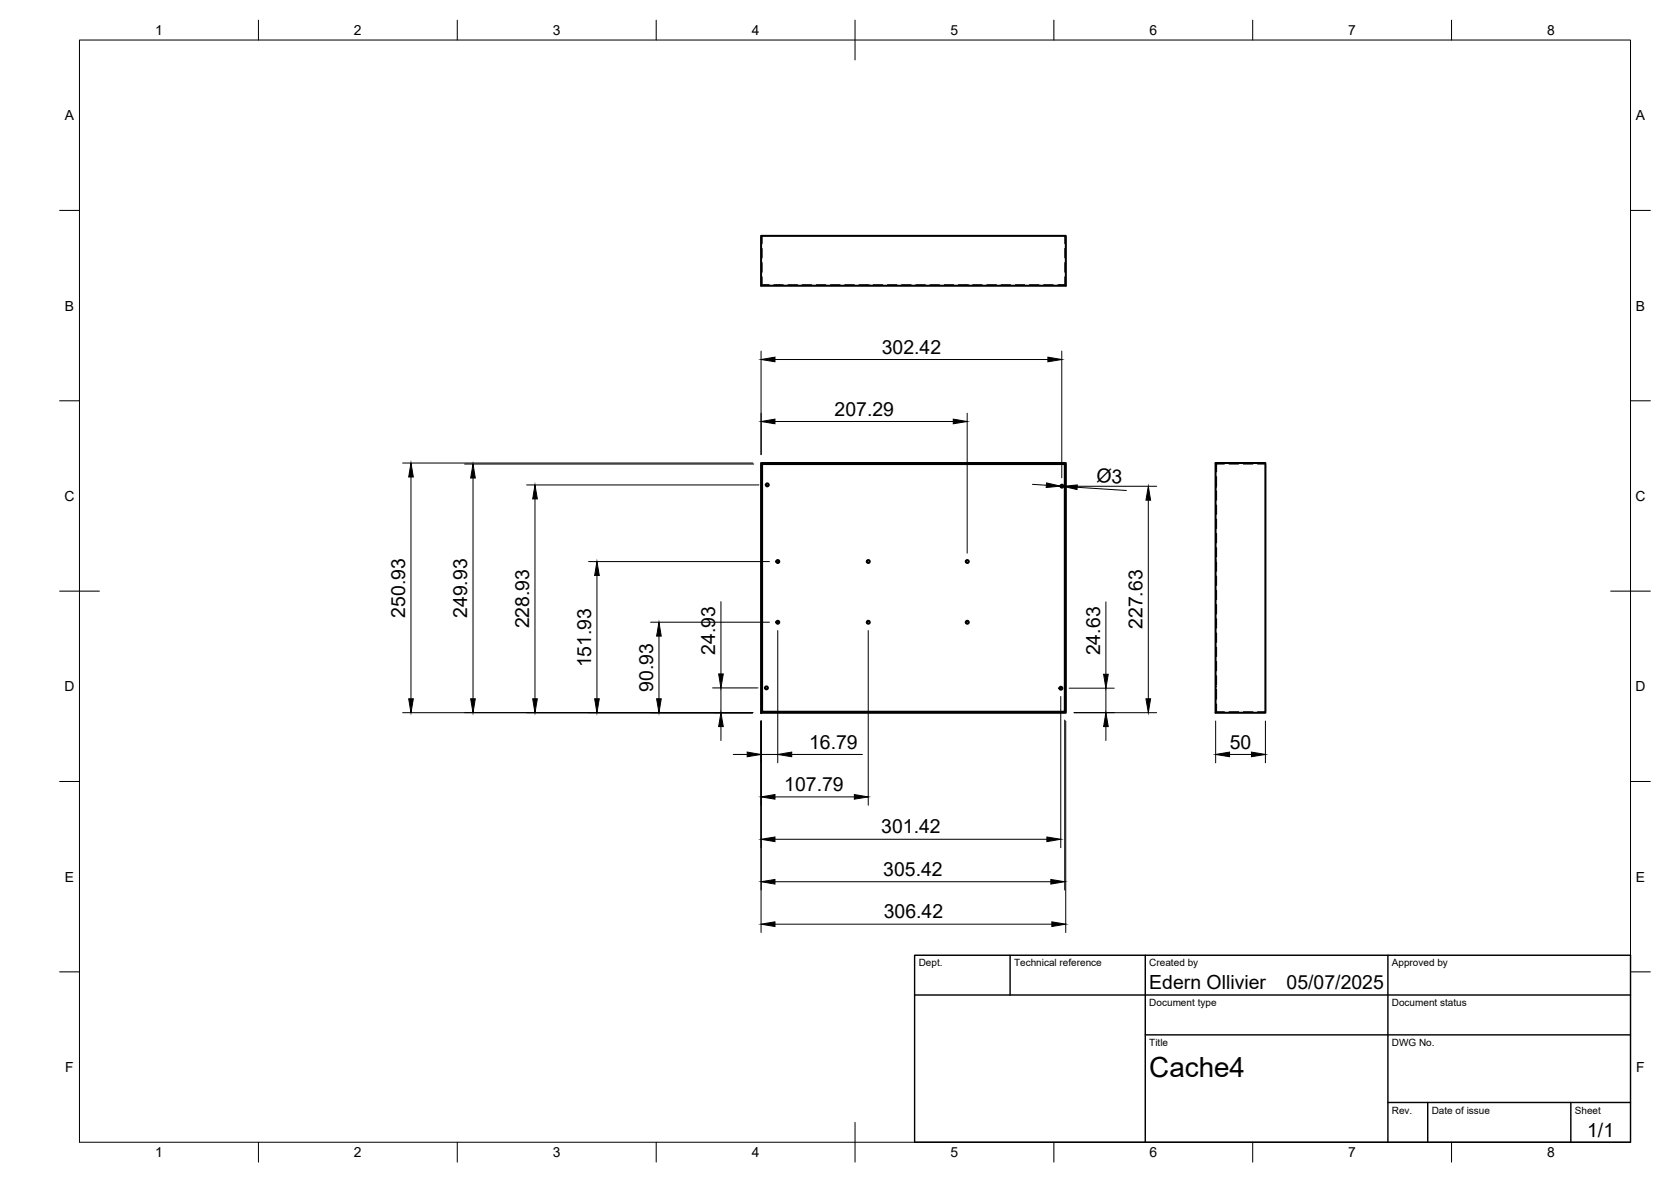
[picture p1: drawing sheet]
<svg xmlns="http://www.w3.org/2000/svg" width="420mm" height="297mm" viewBox="0 0 420 297" stroke-linecap="round" stroke-linejoin="round" font-family="sans-serif">
<!-- layer: Visible -->
<g fill="none" stroke="#000" stroke-width=".51">
<path d="M191.4 59.3h76.6v12.5h-76.6zM191.4 116.4h76.6v62.7h-76.6zM191.6 116.6h76.1v62.3h-76.1zM305.6 116.4h12.6v62.7h-12.6z"/>
<circle cx="192.9" cy="121.9" r=".37"/>
<circle cx="267" cy="122.2" r=".37"/>
<circle cx="195.6" cy="156.4" r=".37"/>
<circle cx="195.6" cy="141.1" r=".37"/>
<circle cx="218.3" cy="156.4" r=".37"/>
<circle cx="218.3" cy="141.1" r=".37"/>
<circle cx="243.2" cy="156.4" r=".37"/>
<circle cx="243.2" cy="141.1" r=".37"/>
<circle cx="192.7" cy="172.9" r=".37"/>
<circle cx="266.8" cy="172.9" r=".37"/>
</g>
<!-- layer: Hidden -->
<g fill="none" stroke="#000" stroke-width=".25">
<path d="M191.6 59.3v1.9M267.7 59.3v1.9M191.6 69.6v2h1.8M191.6 62.4v2.4M191.6 66v2.4M192.3 71.6v.2M192.5 71.6v.2M193.1 71.6v.2M193.3 71.6v.2M194.5 71.6h2.4M195.2 71.6v.2M195.9 71.6v.2"/>
<path d="M198.1 71.6h2.4M201.7 71.6h2.4M205.3 71.6h2.3M208.8 71.6h2.4M212.4 71.6h2.4M216 71.6h2.4M218 71.6v.2M218.7 71.6v.2M219.6 71.6h2.3M223.1 71.6h2.4M226.7 71.6h2.4M230.3 71.6h2.4"/>
<path d="M233.8 71.6h2.4M237.4 71.6h2.4M241 71.6h2.4M242.8 71.6v.2M243.6 71.6v.2M244.6 71.6h2.4M248.1 71.6h2.4M251.7 71.6h2.4M255.3 71.6h2.4M258.8 71.6h2.4M262.4 71.6h2.4M266.4 71.6v.2"/>
<path d="M266.6 71.6v.2M267.1 71.6v.2M267.4 71.6v.2M267.7 69.6v2h-1.7M267.7 62.4v2.4M267.7 66v2.4M305.9 119.7v2.4M307.9 116.6h-2v2M309.1 116.6h2.3M312.6 116.6h2.4M316.2 116.6h2M305.6 122.2h.3"/>
<path d="M305.6 121.5h.3M305.6 122.6h.3M305.6 121.8h.3M305.9 123.3v2.4M305.9 126.9v2.4M305.9 130.5v2.3M305.9 134v2.4M305.9 137.6v2.4M305.6 141.5h.3M305.6 140.7h.3M305.6 156.7h.3M305.6 156h.3"/>
<path d="M305.9 141.2v2.4M305.9 144.8v2.3M305.9 148.3v2.4M305.9 151.9v2.4M305.9 155.5v2.4M305.9 159.1v2.3M305.6 173.3h.3v2.4M305.6 173.3h.3M305.6 172.5h.3M305.6 172.6h.3M305.9 162.6v2.4M305.9 166.2v2.4"/>
<path d="M305.9 169.8v2.4M305.9 176.9v2h2M309.1 178.9h2.3M312.6 178.9h2.4M316.2 178.9h2"/>
</g>
<!-- layer: BORDER -->
<g fill="none" stroke="#000" stroke-width=".25">
<path d="M20 10.1h390v276.9h-390zM65 5.1v5M115 5.1v5M165 5.1v5M215 5.1v10M265 5.1v5M315 5.1v5M365 5.1v5M15 52.9h5M410 52.9h5M15 100.7h5M410 100.7h5"/>
<path d="M15 148.6h10M405 148.6h10M15 196.4h5M410 196.4h5M15 244.2h5M410 244.2h5M65 287v5M115 287v5M165 287v5M215 282.1v9.9M265 287v5M315 287v5"/>
<path d="M365 287v5"/>
</g>
<!-- layer: TITLEBLOCK -->
<path d="M230 240.1h180v46.9h-180zM230 250h180M254 240.1v9.9M288 240.1v46.9M349 240.1v46.9M288 260.1h122M349 277.1h61M359 277.1v9.9M395 277.1v9.9" fill="none" stroke="#000" stroke-width=".36"/>
<!-- layer: FD_Dimensions -->
<g fill="none" stroke="#000" stroke-width=".25">
<path d="M191.4 88.2v26.1M194.9 90.3h68.6M267 88.2v31.9M101.2 116.4h88.1M103.3 119.9v55.7M116.8 116.6h72.7M194.9 105.9h44.8M243.2 103.8v35.2M118.9 120.1v55.5M132.4 121.9h58.4M134.5 125.4v50.2M259.6 121.7l3.5 .2"/>
<path d="M266.6 122.2h.8M269.1 122.2h21.7M270.8 122.5l12.4 .8M288.7 125.7v49.9M148 141.1h45.5M150.1 144.6v31M163.6 156.4h29.9M165.7 159.9v15.7M181.3 151.2v18.2M195.6 158.5v33.2M218.3 158.5v43.9M278.1 151.3v18.1"/>
<path d="M101.2 179.1h88.1M179.2 172.9h11.4M181.3 172.9v6.2M266.7 175v38M268.8 172.9h11.4M270.1 179.1h20.7M278.1 172.9v6.2M181.3 182.6v3.5M184.4 189.6h3.5M191.4 181.2v53.1M191.4 189.6h4.2M199.1 189.6h17.8"/>
<path d="M267.7 180.9v42.8M268 181.2v53.1M278.1 182.6v3.5M305.7 181.2v10.5M309.2 189.6h5.5M318.2 181.2v10.5M194.9 210.9h68.3M194.9 200.3h19.9M194.9 232.2h69.6M194.9 221.6h69.3"/>
</g>
<g fill="#000" stroke="#000" stroke-width=".25">
<path d="M191.4 90.3l3.5-.5v1.1zM263.5 89.8l3.5 .5-3.5 .6zM103.3 116.4l.6 3.5h-1.1zM191.4 105.9l3.5-.6v1.2zM239.7 105.3l3.5 .6-3.5 .6zM118.9 116.6l.6 3.5h-1.2zM134.5 121.9l.6 3.5h-1.2zM263.1 121.4l3.5 .8-3.5 .3zM267.4 122.2l3.5-.3-.1 1.1zM288.7 122.2l.6 3.5h-1.2zM150.1 141.1l.6 3.5h-1.2zM165.7 156.4l.6 3.5h-1.2z"/>
<path d="M102.8 175.6h1.1l-.6 3.5zM118.3 175.6h1.2l-.6 3.5zM133.9 175.6h1.2l-.6 3.5zM149.5 175.6h1.2l-.6 3.5zM165.1 175.6h1.2l-.6 3.5zM180.7 169.4h1.2l-.6 3.5zM277.5 169.4h1.2l-.6 3.5zM288.1 175.6h1.2l-.6 3.5zM181.3 179.1l.6 3.5h-1.2zM187.9 189l3.5 .6-3.5 .6zM191.4 200.3l3.5-.6v1.1zM195.6 189.6l3.5-.6v1.2z"/>
<path d="M214.8 199.7l3.5 .6-3.5 .5zM278.1 179.1l.6 3.5h-1.2zM305.7 189.6l3.5-.6v1.2zM314.7 189l3.5 .6-3.5 .6zM191.4 210.9l3.5-.6v1.2zM263.2 210.3l3.5 .6-3.5 .6zM191.4 232.2l3.5-.5v1.1zM191.4 221.6l3.5-.6v1.2zM264.2 221l3.5 .6-3.5 .6zM264.5 231.7l3.5 .5-3.5 .6z"/>
</g>
<text font-size="7" x="289" y="270.6">Cache4</text>
<g font-size="4.9">
<text x="221.7" y="88.9">302.42</text>
<text x="209.8" y="104.5">207.29</text>
<text x="275.6" y="121.2" transform="rotate(4 275.6 121.2)">Ø3</text>
<text x="101.9" y="155.2" transform="rotate(-90 101.9 155.2)">250.93</text>
<text x="117.5" y="155.3" transform="rotate(-90 117.5 155.3)">249.93</text>
<text x="133.1" y="157.9" transform="rotate(-90 133.1 157.9)">228.93</text>
<text x="287.3" y="158.1" transform="rotate(-90 287.3 158.1)">227.63</text>
<text x="148.6" y="167.7" transform="rotate(-90 148.6 167.7)">151.93</text>
<text x="179.8" y="164.6" transform="rotate(-90 179.8 164.6)">24.93</text>
<text x="276.6" y="164.7" transform="rotate(-90 276.6 164.7)">24.63</text>
<text x="164.2" y="173.8" transform="rotate(-90 164.2 173.8)">90.93</text>
<text x="203.4" y="188.1">16.79</text>
<text x="309.2" y="188.1">50</text>
<text x="197.2" y="198.8">107.79</text>
<text x="221.6" y="209.5">301.42</text>
<text x="222.1" y="220.1">305.42</text>
<text x="222.2" y="230.8">306.42</text>
<text x="289" y="248.5">Edern Ollivier</text>
<text x="323.5" y="248.5">05/07/2025</text>
<text x="399.1" y="285.7">1/1</text>
</g>
<g font-size="3.5">
<text x="39" y="8.8">1</text>
<text x="89" y="8.8">2</text>
<text x="139" y="8.8">3</text>
<text x="189" y="8.8">4</text>
<text x="239" y="8.8">5</text>
<text x="289" y="8.8">6</text>
<text x="339" y="8.8">7</text>
<text x="389" y="8.8">8</text>
<text x="16.3" y="30.2">A</text>
<text x="411.3" y="30.2">A</text>
<text x="16.3" y="78">B</text>
<text x="411.3" y="78">B</text>
<text x="16.2" y="125.9">C</text>
<text x="411.2" y="125.9">C</text>
<text x="16.2" y="173.7">D</text>
<text x="411.2" y="173.7">D</text>
<text x="16.3" y="221.6">E</text>
<text x="411.3" y="221.6">E</text>
<text x="16.4" y="269.4">F</text>
<text x="411.4" y="269.4">F</text>
<text x="39" y="290.8">1</text>
<text x="89" y="290.8">2</text>
<text x="139" y="290.8">3</text>
<text x="189" y="290.8">4</text>
<text x="239" y="290.8">5</text>
<text x="289" y="290.8">6</text>
<text x="339" y="290.8">7</text>
<text x="389" y="290.8">8</text>
</g>
<g font-size="2.5">
<text x="231" y="242.9">Dept.</text>
<text x="255" y="242.9">Technical reference</text>
<text x="289" y="242.9">Created by</text>
<text x="350" y="242.9">Approved by</text>
<text x="289" y="252.8">Document type</text>
<text x="350" y="252.8">Document status</text>
<text x="289" y="262.9">Title</text>
<text x="350" y="262.9">DWG No.</text>
<text x="350" y="279.9">Rev.</text>
<text x="360" y="279.9">Date of issue</text>
<text x="396" y="279.9">Sheet</text>
</g>
</svg>
